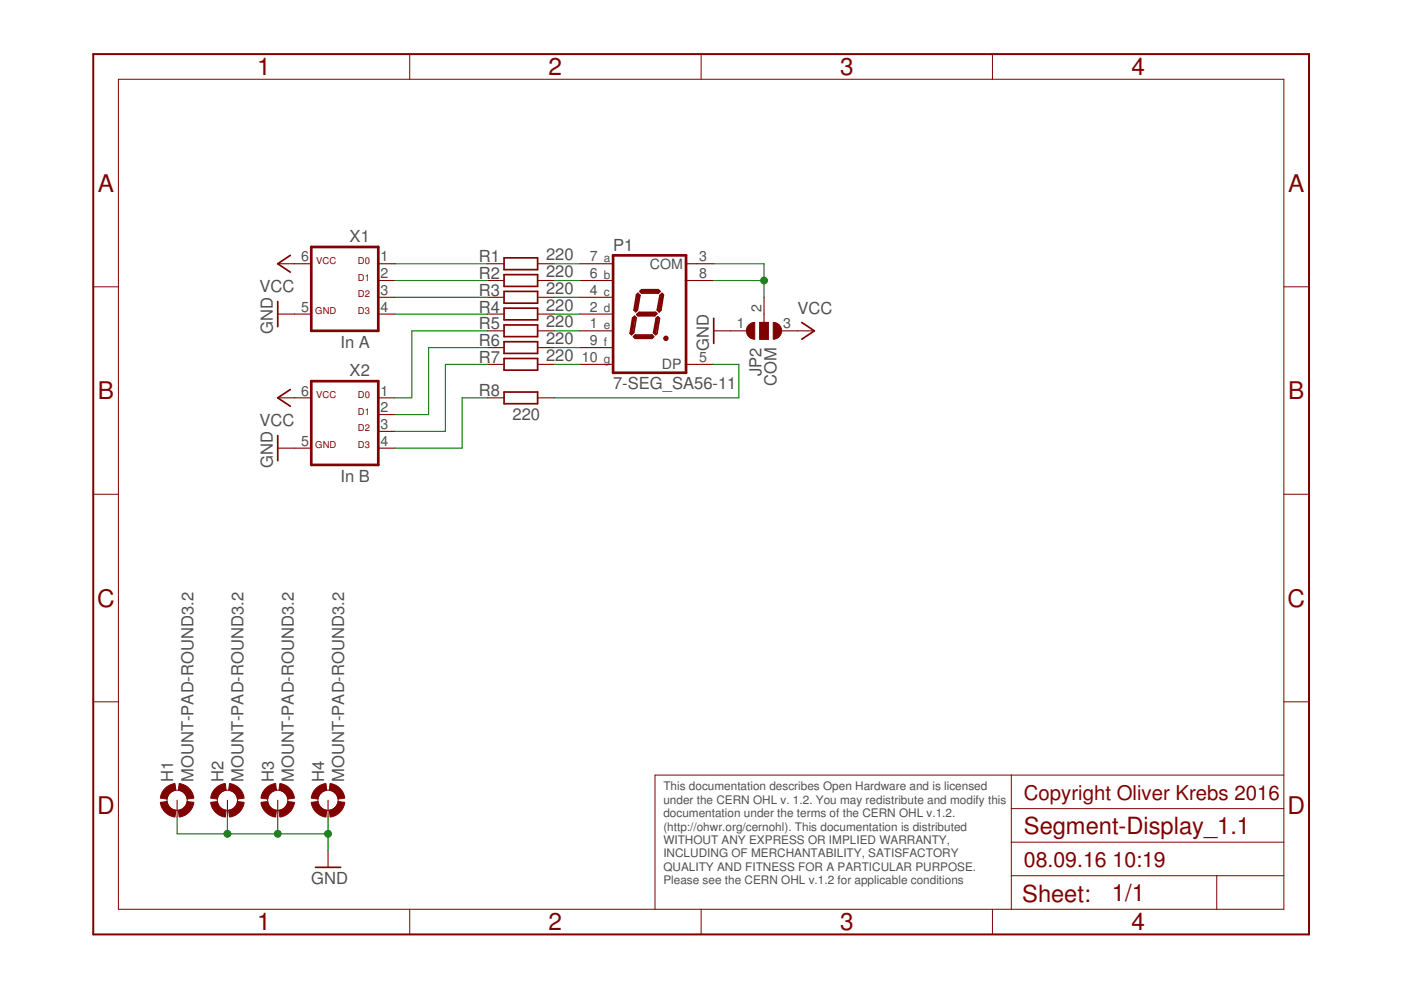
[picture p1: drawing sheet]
<svg xmlns="http://www.w3.org/2000/svg" width="297mm" height="210mm" viewBox="0 0 297 210" stroke-linecap="round" stroke-linejoin="round" font-family="sans-serif">
<g fill="none" stroke="#800000" stroke-width=".21">
<path d="M25.1 16.8h247.1v176h-247.1zM86.9 11.5v5.3M148.7 11.5v5.3M210.4 11.5v5.3M19.8 60.8h5.3M272.2 60.8h5.3M19.8 104.8h5.3M272.2 104.8h5.3M19.8 148.8h5.3M272.2 148.8h5.3M214.4 164.3v28.5M214.4 178.6h57.8"/>
<path d="M214.4 171.4h57.8M272.2 164.3h-133.3v28.5M86.9 192.8v5.3M148.7 192.8v5.3M210.4 192.8v5.3M214.4 185.7h57.8M258 185.7v7.1"/>
<circle cx="37.5" cy="169.7" r="2.14"/>
<circle cx="48.2" cy="169.7" r="2.14"/>
<circle cx="58.9" cy="169.7" r="2.14"/>
<circle cx="69.6" cy="169.7" r="2.14"/>
</g>
<path d="M19.8 11.5h257.7v186.6h-257.7z" fill="none" stroke="#800000" stroke-width=".42"/>
<g fill="none" stroke="#800000" stroke-width=".36">
<path d="M61.6 54.1l-2.7 1.8 2.7 1.8M106.9 54.7h7.1v2.5h-7.1zM106.9 58.2h7.1v2.5h-7.1zM58.9 63.9v5.4M106.9 61.8h7.1v2.5h-7.1zM106.9 65.3h7.1v2.5h-7.1zM106.9 68.9h7.1v2.5h-7.1zM106.9 72.5h7.1v2.4h-7.1zM106.9 76h7.1v2.5h-7.1zM134.1 67.4l.4-.3 .4 .3-.5 3.1-.5 .5-.3-.3zM134.3 71.4l.4-.4h3.5l.4 .4-.4 .3h-3.5zM135 62.5l.3-.3 .4 .4-.6 3.1-.3 .4-.4-.4z"/>
<path d="M135 66.7l.5-.5h3.5l.3 .3-.5 .5h-3.5zM135.7 61.8l.3-.4h3.6l.3 .4-.3 .3h-3.6zM139.1 67.5l.4-.3 .3 .3-.5 3.2-.3 .3-.4-.5zM139.9 62.6l.5-.4 .3 .3-.6 3.3-.3 .3-.4-.4zM151.3 67.5v5.3M170 68.4l2.7 1.7-2.7 1.8M58.9 92.4v5.3M61.6 82.6l-2.7 1.7 2.7 1.8M106.9 83.1h7.1v2.5h-7.1zM66.9 183.9h5.3"/>
</g>
<g fill="none" stroke="#800000" stroke-width=".23">
<path d="M58.9 55.9h7.1M80.2 55.9h3.6M80.2 59.5h3.6M103.3 55.9h3.6M103.3 59.5h3.6M114 55.9h3.5M114 59.5h3.5M122.9 55.9h7.1M122.9 59.5h7.1M145.5 55.9h5.8M145.5 59.5h5.8M58.9 66.6h7.1"/>
<path d="M80.2 66.6h3.6M80.2 63h3.6M103.3 66.6h3.6M103.3 63h3.6M103.3 77.3h3.6M103.3 73.7h3.6M103.3 70.1h3.6M114 66.6h3.5M114 63h3.5M114 77.3h3.5M114 73.7h3.5M114 70.1h3.5"/>
<path d="M122.9 66.6h7.1M122.9 63h7.1M122.9 77.3h7.1M122.9 73.7h7.1M122.9 70.1h7.1M145.5 77.3h5.8M151.3 70.1h7.1M161.1 68.4h1.8v3.5h-1.8zM162 63v5.4M165.5 70.1h7.2M58.9 84.3h7.1M58.9 95h7.1"/>
<path d="M80.2 84.3h3.6M80.2 87.9h3.6M80.2 91.5h3.6M80.2 95h3.6M103.3 84.3h3.6M114 84.3h3.5M37.5 169.7v3.5M48.2 169.7v3.5M58.9 169.7v3.5M69.6 169.7v3.5M69.6 180.3v3.6"/>
</g>
<path d="M66 52.4h14.2v17.7h-14.2zM130 54.1h15.5v24.9h-15.5zM134.4 67.5l-.5 3.2M134.8 71.4h3.4M135.3 62.7l-.5 3M135.3 66.6h3.6M136 61.8h3.6M139.4 67.6l-.5 2.9M140.3 62.7l-.5 3M66 80.8h14.2v17.8h-14.2z" fill="none" stroke="#800000" stroke-width=".57"/>
<g fill="none" stroke="#800000" stroke-width=".44">
<path d="M141 71.7h.4"/>
<circle cx="141.2" cy="71.7" r=".36"/>
</g>
<g fill="#800000" stroke="#800000" stroke-width=".21">
<path d="M163.9 68.4a1.78 1.78 0 0 1 1.8 1.7 1.78 1.78 0 0 1-1.8 1.8z" fill-rule="evenodd"/>
<path d="M158.8 68.8l.7-.4h.5v3.5a1.78 1.78 0 0 1-1.6-1.1 1.78 1.78 0 0 1 .4-2z" fill-rule="evenodd"/>
<path d="M35 167.2l.9-.7 1.2-.4 .2 1.4-.8 .3a2.04 2.04 0 0 0-1.1 1.6l-1.4-.2v-.2a3.2 3.2 0 0 1 1-1.8z" fill-rule="evenodd"/>
<path d="M34 170.1l1.4-.2 .5 1.1a2.05 2.05 0 0 0 1.4 .8l-.2 1.4a3.6 3.6 0 0 1-3.1-3.1z" fill-rule="evenodd"/>
<path d="M37.8 171.8a2.11 2.11 0 0 0 1.9-1.9l1.4 .2a3.6 3.6 0 0 1-3.1 3.1z" fill-rule="evenodd"/>
<path d="M38 166.1a3.6 3.6 0 0 1 3.1 3.1l-1.4 .2-.3-.8-.5-.6-1.1-.5z" fill-rule="evenodd"/>
<path d="M45.7 167.2l.8-.7 1.3-.4 .1 1.4-.7 .3a2.04 2.04 0 0 0-1.1 1.6l-1.4-.2v-.2a3.2 3.2 0 0 1 1-1.8z" fill-rule="evenodd"/>
<path d="M44.7 170.1l1.4-.2a2.12 2.12 0 0 0 1.8 1.9l-.1 1.4a3.6 3.6 0 0 1-3.1-3.1z" fill-rule="evenodd"/>
<path d="M48.5 171.8a2.11 2.11 0 0 0 1.9-1.9l1.4 .2a3.5 3.5 0 0 1-3.1 3.1z" fill-rule="evenodd"/>
<path d="M48.7 166.1a3.5 3.5 0 0 1 3.1 3.1l-1.4 .2-.3-.8-.5-.6-1.1-.5z" fill-rule="evenodd"/>
<path d="M56.3 167.2l.9-.7 1.2-.4 .2 1.4-.8 .3a2.04 2.04 0 0 0-1.1 1.6l-1.4-.2 .1-.2a3.4 3.4 0 0 1 .9-1.8z" fill-rule="evenodd"/>
<path d="M55.3 170.1l1.4-.2a2.12 2.12 0 0 0 1.9 1.9l-.2 1.4a3.6 3.6 0 0 1-3.1-3.1z" fill-rule="evenodd"/>
<path d="M59.1 171.8a2.11 2.11 0 0 0 1.9-1.9l1.4 .2a3.6 3.6 0 0 1-3.1 3.1z" fill-rule="evenodd"/>
<path d="M59.3 166.1a3.6 3.6 0 0 1 3.1 3.1l-1.4 .2-.2-.8-.5-.6-1.2-.5z" fill-rule="evenodd"/>
<path d="M67 167.2l.9-.7 1.2-.4 .2 1.4-.8 .3a2.12 2.12 0 0 0-1.1 1.6l-1.4-.2v-.2a3.4 3.4 0 0 1 1-1.8z" fill-rule="evenodd"/>
<path d="M66 170.1l1.4-.2 .5 1.1a2.05 2.05 0 0 0 1.4 .8l-.2 1.4a3.6 3.6 0 0 1-3.1-3.1z" fill-rule="evenodd"/>
<path d="M69.8 171.8a2.16 2.16 0 0 0 1.9-1.9l1.4 .2a3.6 3.6 0 0 1-3.1 3.1z" fill-rule="evenodd"/>
<path d="M70 166.1a3.6 3.6 0 0 1 3.1 3.1l-1.4 .2a2.17 2.17 0 0 0-1.9-1.9z" fill-rule="evenodd"/>
</g>
<path d="M161.1 68.4h1.8v3.5h-1.8z" fill="#800000" stroke="#800000" stroke-width=".21"/>
<g fill="none" stroke="#008000" stroke-width=".23">
<path d="M83.8 55.9h19.5M83.8 59.5h19.5M117.5 55.9h5.4M117.5 59.5h5.4M151.3 55.9h10.7v7.1M151.3 59.5h10.7M83.8 63h19.5M83.8 66.6h19.5M103.3 70.1h-16v14.2h-3.5M103.3 73.7h-12.4v14.2h-7.1M103.3 77.3h-8.9v14.2h-10.6M117.5 63h5.4"/>
<path d="M117.5 66.6h5.4M117.5 70.1h5.4M117.5 73.7h5.4M117.5 77.3h5.4M151.3 77.3h5.4v7h-39.2M103.3 84.3h-5.3v10.7h-14.2M37.5 173.2v3.6h32.1M48.2 173.2v3.6M58.9 173.2v3.6M69.6 173.2v7.1"/>
</g>
<g fill="#008000" stroke="#008000" stroke-width=".21">
<circle cx="48.2" cy="176.8" r=".72"/>
<circle cx="58.9" cy="176.8" r=".72"/>
<circle cx="69.6" cy="176.8" r=".72"/>
<circle cx="162" cy="59.5" r=".72"/>
</g>
<g font-size="5.2" fill="#800000">
<text x="54.5" y="16">1</text>
<text x="116.3" y="16">2</text>
<text x="178.1" y="16">3</text>
<text x="239.9" y="16">4</text>
<text x="20.7" y="40.6">A</text>
<text x="273.1" y="40.6">A</text>
<text x="20.7" y="84.6">B</text>
<text x="273.1" y="84.6">B</text>
<text x="20.6" y="128.6">C</text>
<text x="273" y="128.6">C</text>
<text x="20.6" y="172.6">D</text>
<text x="273" y="172.6">D</text>
<text x="54.5" y="197.3">1</text>
<text x="116.3" y="197.3">2</text>
<text x="178.1" y="197.3">3</text>
<text x="239.9" y="197.3">4</text>
</g>
<g font-size="5" fill="#800000">
<text x="217.1" y="176.8">Segment-Display_1.1</text>
<text x="216.7" y="191.2">Sheet:</text>
<text x="235.8" y="191">1/1</text>
</g>
<g font-size="4.5" fill="#800000">
<text x="217.1" y="183.9">08.09.16</text>
<text x="235.9" y="183.9">10:19</text>
</g>
<text font-size="4.3" fill="#800000" x="217.1" y="169.7">Copyright Oliver Krebs 2016</text>
<g font-size="3.5" fill="#505050">
<text x="74.1" y="51.3">X1</text>
<text x="130" y="53.3">P1</text>
<text x="101.5" y="55.6">R1</text>
<text x="101.5" y="59.2">R2</text>
<text x="115.8" y="55.2">220</text>
<text x="115.8" y="58.8">220</text>
<text x="55" y="62">VCC</text>
<text x="101.5" y="62.7">R3</text>
<text x="115.8" y="62.3">220</text>
<text x="115.8" y="65.9">220</text>
<text x="57.8" y="70.8" transform="rotate(-90 57.8 70.8)">GND</text>
<text x="101.5" y="66.3">R4</text>
<text x="101.5" y="69.8">R5</text>
<text x="115.8" y="69.4">220</text>
<text x="169.1" y="66.6">VCC</text>
<text x="72.2" y="73.7">In A</text>
<text x="101.5" y="73.4">R6</text>
<text x="101.5" y="76.9">R7</text>
<text x="115.8" y="73">220</text>
<text x="115.8" y="76.5">220</text>
<text x="150.3" y="74.4" transform="rotate(-90 150.3 74.4)">GND</text>
<text x="74.1" y="79.7">X2</text>
<text x="130" y="82.6">7-SEG_SA56-11</text>
<text x="161.4" y="79.7" transform="rotate(-90 161.4 79.7)">JP2</text>
<text x="164.6" y="81.9" transform="rotate(-90 164.6 81.9)">COM</text>
<text x="101.5" y="84">R8</text>
<text x="108.7" y="89">220</text>
<text x="55" y="90.4">VCC</text>
<text x="57.8" y="99.3" transform="rotate(-90 57.8 99.3)">GND</text>
<text x="72.2" y="102.1">In B</text>
<text x="36.7" y="165.8" transform="rotate(-90 36.7 165.8)">H1</text>
<text x="41" y="165.8" transform="rotate(-90 41 165.8)">MOUNT-PAD-ROUND3.2</text>
<text x="47.4" y="165.8" transform="rotate(-90 47.4 165.8)">H2</text>
<text x="51.7" y="165.8" transform="rotate(-90 51.7 165.8)">MOUNT-PAD-ROUND3.2</text>
<text x="58.1" y="165.8" transform="rotate(-90 58.1 165.8)">H3</text>
<text x="62.3" y="165.8" transform="rotate(-90 62.3 165.8)">MOUNT-PAD-ROUND3.2</text>
<text x="68.7" y="165.8" transform="rotate(-90 68.7 165.8)">H4</text>
<text x="73" y="165.8" transform="rotate(-90 73 165.8)">MOUNT-PAD-ROUND3.2</text>
<text x="66" y="187.5">GND</text>
</g>
<g font-size="3" fill="#505050">
<text x="63.8" y="55.4">6</text>
<text x="80.7" y="55.4">1</text>
<text x="80.7" y="59">2</text>
<text x="125" y="59">6</text>
<text x="125" y="55.4">7</text>
<text x="137.8" y="57">COM</text>
<text x="148.3" y="55.4">3</text>
<text x="148.3" y="59">8</text>
<text x="80.7" y="62.5">3</text>
<text x="125" y="62.5">4</text>
<text x="63.8" y="66.1">5</text>
<text x="80.7" y="66.1">4</text>
<text x="125" y="66.1">2</text>
<text x="125" y="69.6">1</text>
<text x="156.3" y="69.6">1</text>
<text x="161.5" y="66.1" transform="rotate(-90 161.5 66.1)">2</text>
<text x="166" y="69.6">3</text>
<text x="123.4" y="76.8">10</text>
<text x="125" y="73.2">9</text>
<text x="148.3" y="76.8">5</text>
<text x="63.8" y="83.9">6</text>
<text x="80.7" y="83.9">1</text>
<text x="140.3" y="78.3">DP</text>
<text x="80.7" y="87.4">2</text>
<text x="63.8" y="94.5">5</text>
<text x="80.7" y="91">3</text>
<text x="80.7" y="94.5">4</text>
</g>
<g font-size="2.5" fill="#505050">
<text x="128" y="55.6">a</text>
<text x="128" y="59.1">b</text>
<text x="128" y="62.7">c</text>
<text x="128" y="66.2">d</text>
<text x="128" y="69.8">e</text>
<text x="128" y="73.3">f</text>
<text x="128" y="76.9">g</text>
<text x="140.6" y="167.6">This documentation describes Open Hardware and is licensed</text>
<text x="140.6" y="170.4">under the CERN OHL v. 1.2. You may redistribute and modify this</text>
<text x="140.6" y="173.3">documentation under the terms of the CERN OHL v.1.2.</text>
<text x="140.6" y="176.1">(http://ohwr.org/cernohl). This documentation is distributed</text>
<text x="140.6" y="178.9">WITHOUT ANY EXPRESS OR IMPLIED WARRANTY,</text>
<text x="140.6" y="181.8">INCLUDING OF MERCHANTABILITY, SATISFACTORY</text>
<text x="140.6" y="184.6">QUALITY AND FITNESS FOR A PARTICULAR PURPOSE.</text>
<text x="140.6" y="187.5">Please see the CERN OHL v.1.2 for applicable conditions</text>
</g>
<g font-size="2" fill="#800000">
<text x="67.1" y="55.9">VCC</text>
<text x="75.9" y="55.9">D0</text>
<text x="75.9" y="59.5">D1</text>
<text x="75.9" y="63">D2</text>
<text x="66.9" y="66.6">GND</text>
<text x="75.9" y="66.6">D3</text>
<text x="67.1" y="84.4">VCC</text>
<text x="75.9" y="84.4">D0</text>
<text x="75.9" y="87.9">D1</text>
<text x="66.9" y="95">GND</text>
<text x="75.9" y="91.5">D2</text>
<text x="75.9" y="95">D3</text>
</g>
</svg>
